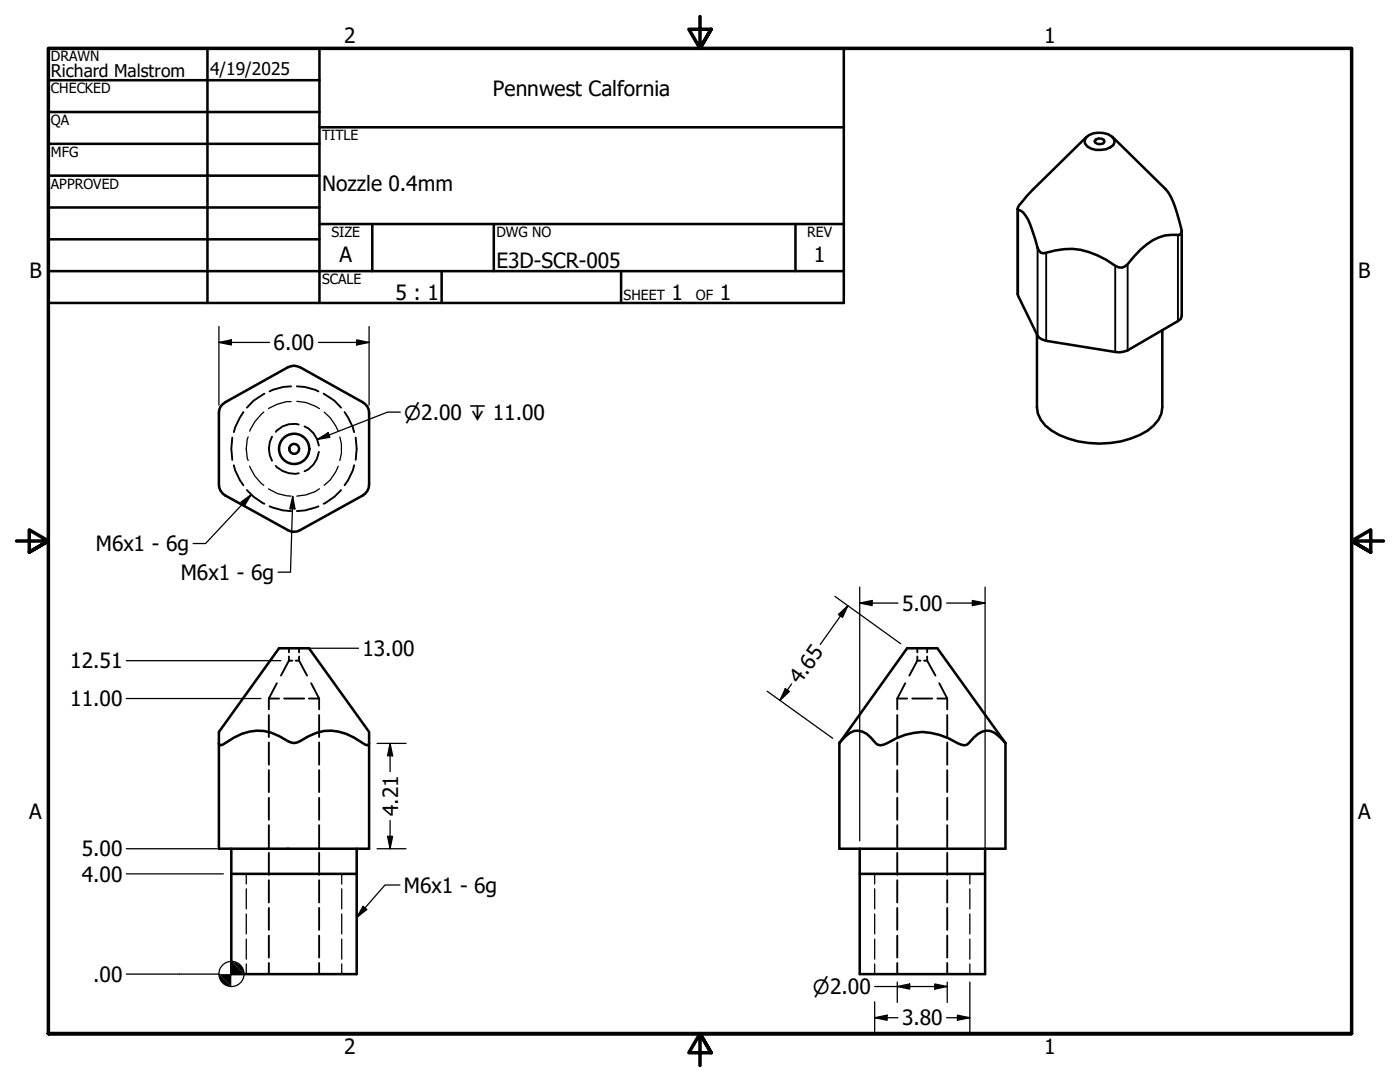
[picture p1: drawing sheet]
<svg xmlns="http://www.w3.org/2000/svg" width="279mm" height="216mm" viewBox="0 0 279 216" stroke-linecap="round" stroke-linejoin="round" font-family="sans-serif">
<!-- layer: Hidden (ANSI) -->
<g fill="none" stroke="#000" stroke-width=".38">
<path d="M52.8 78.5l-2.2 1.4-1.3 1.4M58.1 77.1l-1.6 .1-2.1 .6-.6 .3M59.2 77.1l1.6 .1 2.1 .6 .7 .3M64.6 78.5l2.1 1.4 1.4 1.4M46.4 87.3a13.1 13.1 0 0 0 0 4.5M46.7 92.8l.2 1.1 1 1.9 .7 1M48.6 82.2l-.7 1.1-1 2-.2 .9M49.3 97.8l1.3 1.3 2.2 1.4M54.3 87.1a4.9 4.9 0 0 0 0 4.8M55.1 93a4.9 4.9 0 0 0 4.5 1.4M59.6 84.7a4.5 4.5 0 0 0-4.5 1.5M60.8 85.1a4.8 4.8 0 0 1 2.8 3.8"/>
<path d="M63.6 90.2a4.9 4.9 0 0 1-2.8 3.8M68.1 97.8l-1.4 1.3-2.1 1.4M68.8 82.2l.7 1.1 .9 2 .3 .9M70.7 92.8l-.3 1.1-.9 1.9-.7 1M71 87.3a13.1 13.1 0 0 1 0 4.5M53.8 101l2.7 .9 1.6 .1M63.6 101l-2.8 .9-1.6 .1M53.7 139.4h2M53.7 139.4v2.1M55.2 136.3l-1.5 3.1M56.7 139.4h4M57.7 131.8h.7"/>
<path d="M57.7 131.8l-1.6 3M57.7 129.3v.9M57.7 131v.8M59 131.8h.7M59.7 131.8l1.6 3M59.7 129.3v.9M59.7 131v.8M61.7 139.4h2M62.1 136.3l1.6 3.1M63.7 139.4v2.1M179.1 139.4h1.9M179.1 139.4v2.1"/>
<path d="M180.7 136.3l-1.6 3.1M182.1 139.4h4M183.1 131.8h.6M183.1 131.8l-1.6 3M183.1 129.3v.9M183.1 131v.8M184.4 131.8h.6M185 131.8l1.7 3M185 129.3v.9M185 131v.8M187.1 139.4h1.9M187.5 136.3l1.5 3.1"/>
<path d="M189 139.4v2.1M53.7 142.7v4.4M53.7 148.1v4.5M53.7 153.7v4.4M53.7 159.2v4.4M63.7 142.7v4.4M63.7 148.1v4.5M63.7 153.7v4.4M63.7 159.2v4.4M179.1 142.7v4.4M179.1 148.1v4.5M179.1 153.7v4.4"/>
<path d="M179.1 159.2v4.4M189 142.7v4.4M189 148.1v4.5M189 153.7v4.4M189 159.2v4.4M53.7 164.7v4.4M53.7 170.2v4.4M53.7 175.6v4.5M63.7 164.7v4.4M63.7 170.2v4.4M63.7 175.6v4.5M179.1 164.7v4.4"/>
<path d="M179.1 170.2v4.4M179.1 175.6v4.5M189 164.7v4.4M189 170.2v4.4M189 175.6v4.5M53.7 181.2v4.3M53.7 186.7v4.4M53.7 192.2v2.2M63.7 181.2v4.3M63.7 186.7v4.4M63.7 192.2v2.2M179.1 181.2v4.3"/>
<path d="M179.1 186.7v4.4M179.1 192.2v2.2M189 181.2v4.3M189 186.7v4.4M189 192.2v2.2"/>
</g>
<!-- layer: Hidden Narrow (ANSI) -->
<g fill="none" stroke="#000" stroke-width=".25">
<path d="M49.5 87.2a7.4 7.4 0 0 0 0 4.7M49.8 93a8.2 8.2 0 0 0 2.8 3.8M52.6 82.2a9.2 9.2 0 0 0-2.8 3.8M53.6 97.5a7.8 7.8 0 0 0 4.5 1.5M58.1 80.1a8.5 8.5 0 0 0-4.5 1.4M59.2 80.1l1.9 .2 2.7 1.2M63.8 97.5l-.9 .6-1.8 .6-1.9 .3M64.7 82.2l1.2 1.2 1.1 1.6 .5 1M67.5 93l-.5 1.2-1.1 1.6-1.2 1M67.8 87.2l.3 1.4v1.9l-.3 1.4M49.1 174.4v2M49.1 177.4v4"/>
<path d="M68.2 174.4v2M68.2 177.4v4M174.6 174.4v2M174.6 177.4v4M193.5 174.4v2M193.5 177.4v4M49.1 182.4v4M49.1 187.4v4M49.1 192.3v2.1M68.2 182.4v4M68.2 187.4v4M68.2 192.3v2.1"/>
<path d="M174.6 182.4v4M174.6 187.4v4M174.6 192.3v2.1M193.5 182.4v4M193.5 187.4v4M193.5 192.3v2.1"/>
</g>
<!-- layer: Visible (ANSI) -->
<g fill="none" stroke="#000" stroke-width=".51">
<path d="M216.7 27.5a4 4 0 0 1 5.6 .2l.1 .7-.2 .6a4.5 4.5 0 0 1-5.2 .2l-.5-.6v-.5zM216.9 27.3l-10.8 10.5-2.7 3.2-.3 .7a3.6 3.6 0 0 1 2.1 2.1l.9 2.3 1 3.4a1.18 1.18 0 0 0 1.7 .9 13.7 13.7 0 0 1 11.9 1.4l1.9 1.2a1.7 1.7 0 0 0 2.4-.3 16.3 16.3 0 0 1 6.3-5.3 10.5 10.5 0 0 1 4.2-.5l.3-.9a23.1 23.1 0 0 0-2.8-7.8l-11-10.9M218.8 27.8l.5-.2 .6 .1 .4 .2 .1 .4a1.17 1.17 0 0 1-2-.2zM203.1 41.7v17l4 8.3 .4 .4 1.3 .6 13.8 2.2 .9 .1 1.5-.4 10.6-6.3 .2-.5v-17M232 65.9v15.4a5.9 5.9 0 0 1-3 4.6 19 19 0 0 1-19.1 0 5.9 5.9 0 0 1-3-4.6v-14.6M44.4 80.6l13.1-7.3a2.45 2.45 0 0 1 2.4 0l12.5 7a2.3 2.3 0 0 1 1.3 2.1v14.2a2.49 2.49 0 0 1-1.3 2.3l-12.5 6.9a2.45 2.45 0 0 1-2.4 0l-12.5-6.9a2.49 2.49 0 0 1-1.3-2.3v-14.2l.3-1.2zM55.7 129.3h6l12 16.7v23.4h-30v-23.4zM43.7 148.3l.1 .3 .2 .1 .4-.1a11.5 11.5 0 0 1 8.3-2.7 17.8 17.8 0 0 1 5.3 2.2l.7 .2 .6-.2a17.8 17.8 0 0 1 5.3-2.2 11.5 11.5 0 0 1 8.3 2.7l.4 .1 .3-.1 .1-.3M167.5 148.3v21.1h33.2v-21.1M167.5 148.3l.1-.2a7.4 7.4 0 0 1 2.8-2.2 3.5 3.5 0 0 1 3.4 1.3l1 1.1a1.67 1.67 0 0 0 2.2 0 12.2 12.2 0 0 1 14.2 0 1.58 1.58 0 0 0 2.2 0 4.7 4.7 0 0 1 4.3-2.4 7.8 7.8 0 0 1 3 2.4M167.5 148.3l13.5-19h6.1l13.6 19M46.2 169.4v25h25v-25"/>
<path d="M46.2 174.4h25M171.6 169.4v25h25v-25M171.6 174.4h25"/>
<circle cx="58.7" cy="89.6" r="3"/>
<circle cx="58.7" cy="89.6" r=".98"/>
</g>
<!-- layer: Visible Narrow (ANSI) -->
<path d="M203.2 41.8v17.3M207.1 49.5v17.5M208.8 50.4v17.6M222.6 53v17.2M225 52.7v17.2M235.1 46.9v17.2" fill="none" stroke="#000" stroke-width=".38"/>
<!-- layer: Border (ANSI) -->
<path d="M139.7 3.3v6.4l-2.2-3.9h4.4l-2.2 3.9 2.2-3.9M3.3 107.9h6.4l-3.9-2.2v4.5l3.9-2.3-3.9 2.3M276.1 107.9h-6.4l3.9-2.2v4.5l-3.9-2.3 3.9 2.3M9.7 206.2v-196.5h260v196.5h-260h260M141.9 210.1l-2.2-3.9 2.2 3.9h-4.4l2.2-3.9v6.4" fill="none" stroke="#000" stroke-width=".7"/>
<!-- layer: Title (ANSI) -->
<g fill="none" stroke="#000" stroke-width=".51">
<path d="M9.7 9.7h158.7v50.8h-158.7zM9.7 16h54.1M41.4 9.7v50.8M63.8 9.7v50.8M9.7 22.4h54.1M9.7 28.7h54.1M9.7 35.1h54.1M63.8 25.4h104.6M9.7 41.4h54.1M9.7 47.8h54.1M9.7 54.1h158.7M63.8 44.7h104.6"/>
<path d="M74.3 44.7v9.4M88.1 54.1v6.4M98.6 44.7v9.4M124 54.1v6.4M158.7 44.7v9.4"/>
</g>
<!-- layer: Symbol (ANSI) -->
<path d="M50.2 98.7l-9.2 9.8h-2.5M58.4 99.1l.5 2.4h-1.1zM58.4 99.1l-.4 15.1h-2.5M63.3 87.7l2.2-1.3 .3 .8zM79.9 82.2h-2.6l-14 5.5M48.1 100.2l2.1-1.5-1.4 2.1zM79.8 176.6h-3l-5.6 6.5M72.5 180.8l.7 .7-2 1.6z" fill="none" stroke="#000" stroke-width=".25"/>
<path d="M63.3 87.7l2.2-1.3 .3 .8zM48.1 100.2l2.1-1.5-1.4 2.1zM58.4 99.1l.5 2.4h-1.1zM72.5 180.8l.7 .7-2 1.6z" fill="#000"/>
<!-- layer: Dimension (ANSI) -->
<g fill="none" stroke="#000" stroke-width=".25">
<path d="M43.7 68.3l2.5-.5v1zM43.7 68.3h10.1M43.7 65.2v15.6M63.6 68.3h10.1M71.2 67.8l2.5 .5-2.5 .5zM73.7 65.2v15.6M166.6 119l13.2 9.5M171.6 117.2v50.6M194.1 119.8l2.5 .5-2.5 .5zM196.6 117.2v55.6M25.2 139.4h26.9M25.2 131.8h30.9"/>
<path d="M57.3 129.3h14.3M153.1 137.9l13.1 9.4M156.7 137.4l.8 .6-1.9 1.8zM158 136.5l-2.4 3.3M167.3 122.6l1.9-1.8-1.1 2.4zM169.2 120.8l-5.5 7.8M171.6 120.3l2.5-.5v1zM171.6 120.3h7.6M188.9 120.3h7.7M75.2 148.3h5.8M77.9 148.3l.5 2.5h-1.1zM77.9 148.3v5.7"/>
<path d="M25.2 174.4h19.4M25.2 169.4h18.2M75.2 169.4h5.8M77.3 166.9h1.1l-.5 2.5zM77.9 163.7v5.7M25.2 194.4h18.6M48.6 194.4h8.5M174.6 196.8h14.4M174.6 199.9v6.3M179.1 196.8l2.4-.5v1.1zM179.1 196v4M186.6 196.3l2.4 .5-2.4 .6z"/>
<path d="M189 196v4M193.5 196v10.2M174.6 203.1l2.4-.5v1zM174.6 203.1h4.6M188.9 203.1h4.6M191.1 202.6l2.4 .5-2.4 .5z"/>
<circle cx="46.2" cy="194.3" r="2.51"/>
</g>
<g fill="#000">
<path d="M43.7 68.3l2.5-.5v1zM71.2 67.8l2.5 .5-2.5 .5zM171.6 120.3l2.5-.5v1zM156.7 137.4l.8 .6-1.9 1.8zM167.3 122.6l1.9-1.8-1.1 2.4zM194.1 119.8l2.5 .5-2.5 .5zM77.9 148.3l.5 2.5h-1.1zM77.3 166.9h1.1l-.5 2.5zM179.1 196.8l2.4-.5v1.1zM186.6 196.3l2.4 .5-2.4 .6zM174.6 203.1l2.4-.5v1zM191.1 202.6l2.4 .5-2.4 .5z"/>
<path d="M43.7 194.4l2.5 2.4a2.39 2.39 0 0 1-2.5-2.4z" fill-rule="evenodd"/>
<path d="M43.7 194.4l2.5 2.4v-4.9l2.5 2.5z" fill-rule="evenodd"/>
<path d="M46.2 191.9a2.49 2.49 0 0 1 2.5 2.5z" fill-rule="evenodd"/>
</g>
<g font-size="4.2">
<text x="68.7" y="8.6">2</text>
<text x="208.4" y="8.6">1</text>
<text x="98.4" y="19.1">Pennwest Calfornia</text>
<text x="64.3" y="38.2">Nozzle 0.4mm</text>
<text x="67.8" y="52.2">A</text>
<text x="99.1" y="53.5">E3D-SCR-005</text>
<text x="162.4" y="52.2">1</text>
<text x="5.9" y="55.5">B</text>
<text x="78.9" y="59.9">5 : 1</text>
<text x="134" y="59.9">1</text>
<text x="143.6" y="59.9">1</text>
<text x="271.1" y="55.5">B</text>
<text x="54.6" y="69.8">6.00</text>
<text x="19.1" y="110">M6x1 - 6g</text>
<text x="36.1" y="115.7">M6x1 - 6g</text>
<text x="180" y="121.9">5.00</text>
<text x="72.3" y="130.9">13.00</text>
<text x="14" y="133.3">12.51</text>
<text x="159.7" y="136.7" transform="rotate(-54 159.7 136.7)">4.65</text>
<text x="14" y="140.9">11.00</text>
<text x="5.8" y="163.4">A</text>
<text x="79.4" y="162.9" transform="rotate(-90 79.4 162.9)">4.21</text>
<text x="271" y="163.4">A</text>
<text x="16.3" y="170.9">5.00</text>
<text x="16.3" y="175.9">4.00</text>
<text x="80.6" y="178.1">M6x1 - 6g</text>
<text x="18.6" y="195.9">.00</text>
<text x="180" y="204.6">3.80</text>
<text x="68.7" y="210.3">2</text>
<text x="208.4" y="210.3">1</text>
</g>
<g font-size="3.9">
<text x="80.6" y="83.8">⌀2.00 ↧ 11.00</text>
<text x="162.2" y="198.3">⌀2.00</text>
</g>
<g font-size="3.5">
<text x="10.2" y="15.4">Richard Malstrom</text>
<text x="41.9" y="14.9">4/19/2025</text>
</g>
<g font-size="2.8">
<text x="10.2" y="12.2">DRAWN</text>
<text x="10.2" y="18.6">CHECKED</text>
<text x="10.2" y="25">QA</text>
<text x="64.3" y="27.9">TITLE</text>
<text x="10.2" y="31.3">MFG</text>
<text x="10.2" y="37.7">APPROVED</text>
<text x="66.2" y="47.3">SIZE</text>
<text x="99.1" y="47.3">DWG NO</text>
<text x="161.1" y="47.2">REV</text>
<text x="64.3" y="56.7">SCALE</text>
<text x="124.5" y="59.9">SHEET</text>
<text x="138.9" y="59.9">OF</text>
</g>
</svg>
